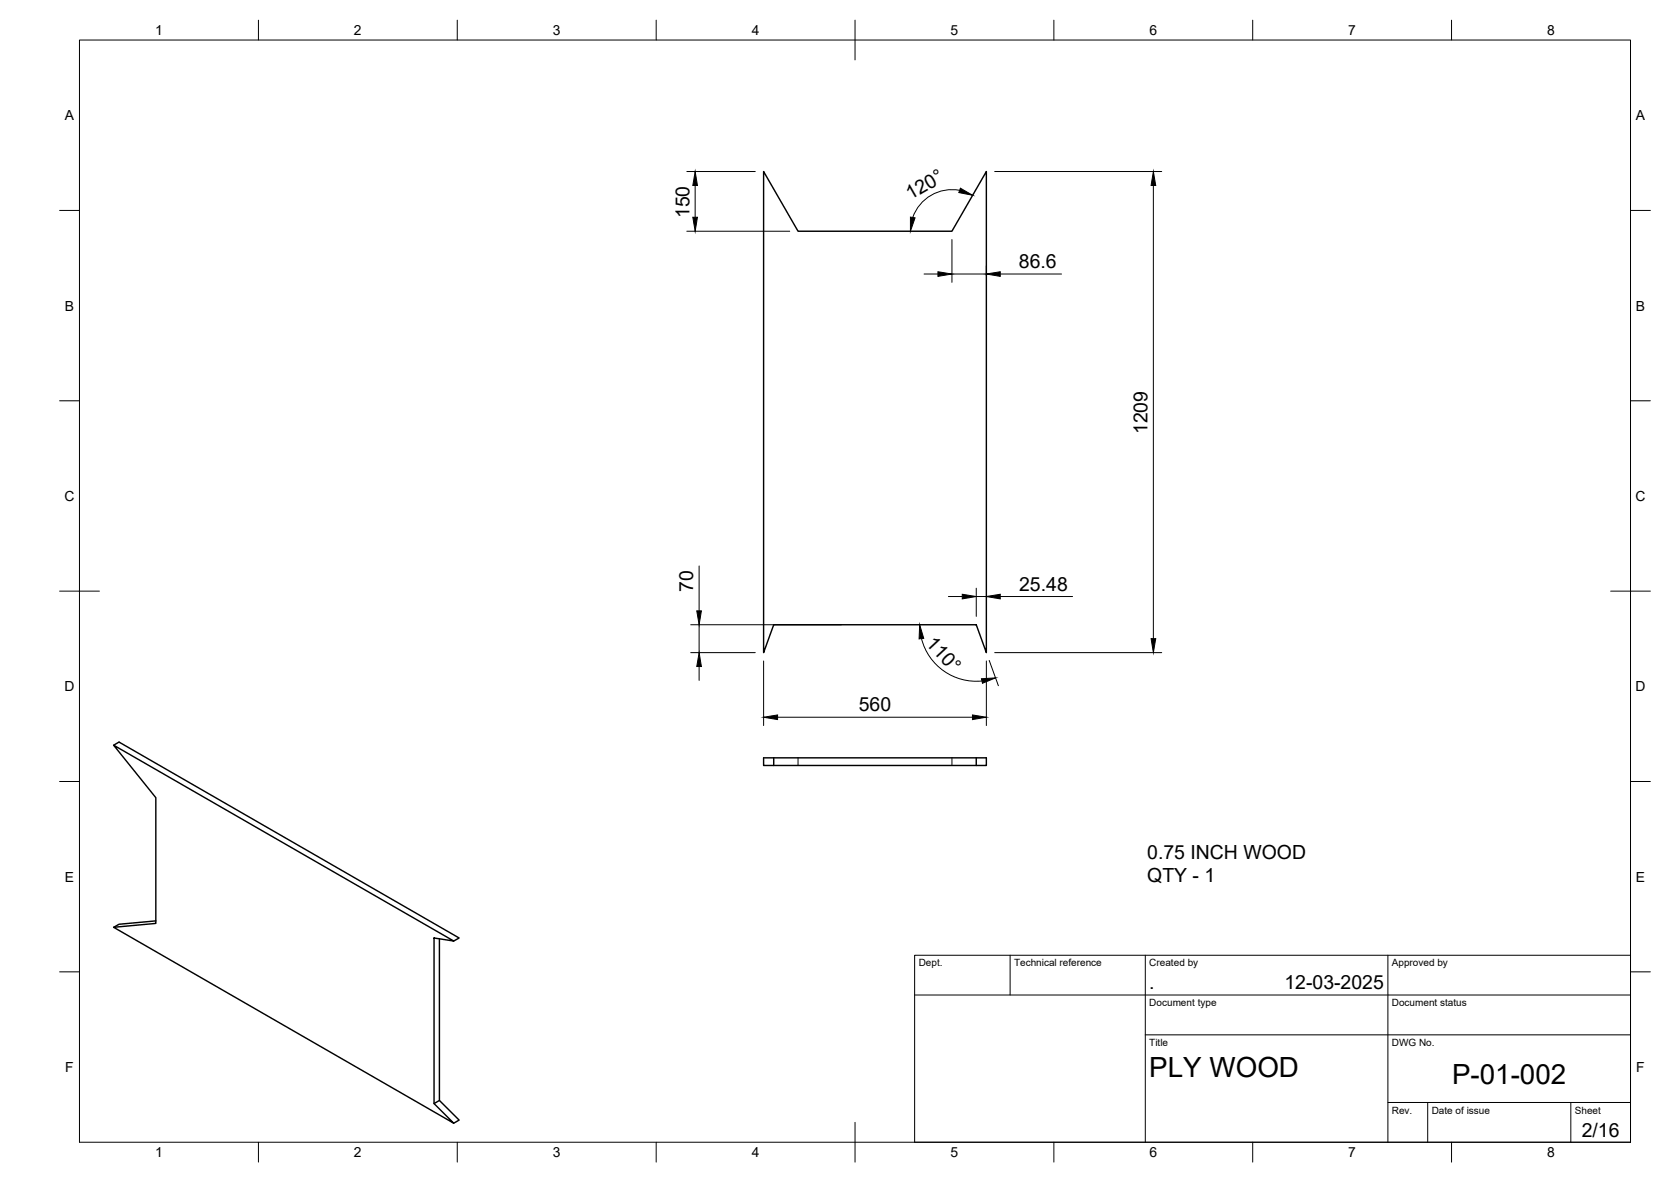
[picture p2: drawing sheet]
<svg xmlns="http://www.w3.org/2000/svg" width="420mm" height="297mm" viewBox="0 0 420 297" stroke-linecap="round" stroke-linejoin="round" font-family="sans-serif">
<!-- layer: Visible -->
<path d="M192 43.1l8.7 15h38.7l8.6-15v120.9l-2.5-7h-51l-2.5 7zM28.6 187.3l85.5 49.2-5-.8v41.6l5 5-85.5-49.3 10.6-.9v-31.6zM28.6 187.3l1.3-.8 85.5 49.2-1.3 .8M192 190.4h56v2h-56zM194.5 190.4v2M245.5 190.4v2M39.2 231.4l-9.3 .9-1.3 .7M110.5 235.9v40.6l4.9 5-1.3 .8M110.5 276.5l-1.4 .8" fill="none" stroke="#000" stroke-width=".36"/>
<!-- layer: Hidden -->
<path d="M200.7 190.4v2M239.4 190.4v2" fill="none" stroke="#000" stroke-width=".25"/>
<!-- layer: BORDER -->
<g fill="none" stroke="#000" stroke-width=".25">
<path d="M20 10.1h390v276.9h-390zM65 5.1v5M115 5.1v5M165 5.1v5M215 5.1v10M265 5.1v5M315 5.1v5M365 5.1v5M15 52.9h5M410 52.9h5M15 100.7h5M410 100.7h5"/>
<path d="M15 148.6h10M405 148.6h10M15 196.4h5M410 196.4h5M15 244.2h5M410 244.2h5M65 287v5M115 287v5M165 287v5M215 282.1v9.9M265 287v5M315 287v5"/>
<path d="M365 287v5"/>
</g>
<!-- layer: TITLEBLOCK -->
<path d="M230 240.1h180v46.9h-180zM230 250h180M254 240.1v9.9M288 240.1v46.9M349 240.1v46.9M288 260.1h122M349 277.1h61M359 277.1v9.9M395 277.1v9.9" fill="none" stroke="#000" stroke-width=".25"/>
<!-- layer: FD_Dimensions -->
<g fill="none" stroke="#000" stroke-width=".25">
<path d="M172.7 43.1h17.2M172.7 58.1h25.9M174.8 46.6v8M241.3 47.8a10.4 10.4 0 0 0-11.8 6.8M250.1 43.1h42M290 46.6v113.9M232.3 68.9h3.5M239.4 60.2v10.8M239.4 68.9h8.6M248 66.8v2.5M251.5 68.9h15.4M173.7 157h37.9"/>
<path d="M175.8 142.2v11.3M175.8 157v7M238.5 149.9h3.5M245.5 147.8v7.1M245.5 149.9h2.5M251.5 149.9h18.2M173.7 164h16.2M175.8 167.5v3.5M192 166.1v16.2M231.7 160.5a14.2 14.2 0 0 0 15.2 10.6M248 166.1v16.2M248.7 166l2.3 6.3"/>
<path d="M250.1 164h42M195.5 180.2h49"/>
</g>
<g fill="#000" stroke="#000" stroke-width=".25">
<path d="M174.2 54.6h1.2l-.6 3.5zM174.8 43.1l.6 3.5h-1.2zM228.9 54.6l1.2 .1-1.2 3.4zM241.5 47.3l3.1 1.8-3.5-.7zM290 43.1l.6 3.5h-1.2zM235.8 68.3l3.6 .6-3.6 .6zM248 68.9l3.5-.6v1.2zM175.2 153.5h1.2l-.6 3.5zM242 149.3l3.5 .6-3.5 .6zM248 149.9l3.5-.6v1.2zM175.8 164l.6 3.5h-1.2zM192 180.2l3.5-.5v1.1z"/>
<path d="M231.2 157l1.1 3.4-1.2 .2zM244.5 179.7l3.5 .5-3.5 .6zM246.8 170.6l3.5-.2-3.3 1.3zM289.4 160.5h1.2l-.6 3.5z"/>
</g>
<g font-size="7">
<text x="289" y="270.6">PLY WOOD</text>
<text x="365.1" y="272.3">P-01-002</text>
</g>
<g font-size="4.9">
<text x="228.9" y="50.4" transform="rotate(-30 228.9 50.4)">120°</text>
<text x="173.3" y="54.8" transform="rotate(-90 173.3 54.8)">150</text>
<text x="256.2" y="67.4">86.6</text>
<text x="288.5" y="109.1" transform="rotate(-90 288.5 109.1)">1209</text>
<text x="174.3" y="148.8" transform="rotate(-90 174.3 148.8)">70</text>
<text x="256.3" y="148.4">25.48</text>
<text x="232.6" y="161.9" transform="rotate(47 232.6 161.9)">110°</text>
<text x="215.9" y="178.8">560</text>
<text x="288.5" y="215.8">0.75 INCH WOOD</text>
<text x="288.5" y="221.7">QTY - 1</text>
<text x="289" y="248.5">.</text>
<text x="323" y="248.5">12-03-2025</text>
<text x="397.7" y="285.7">2/16</text>
</g>
<g font-size="3.5">
<text x="39" y="8.8">1</text>
<text x="89" y="8.8">2</text>
<text x="139" y="8.8">3</text>
<text x="189" y="8.8">4</text>
<text x="239" y="8.8">5</text>
<text x="289" y="8.8">6</text>
<text x="339" y="8.8">7</text>
<text x="389" y="8.8">8</text>
<text x="16.3" y="30.2">A</text>
<text x="411.3" y="30.2">A</text>
<text x="16.3" y="78">B</text>
<text x="411.3" y="78">B</text>
<text x="16.2" y="125.9">C</text>
<text x="411.2" y="125.9">C</text>
<text x="16.2" y="173.7">D</text>
<text x="411.2" y="173.7">D</text>
<text x="16.3" y="221.6">E</text>
<text x="411.3" y="221.6">E</text>
<text x="16.4" y="269.4">F</text>
<text x="411.4" y="269.4">F</text>
<text x="39" y="290.8">1</text>
<text x="89" y="290.8">2</text>
<text x="139" y="290.8">3</text>
<text x="189" y="290.8">4</text>
<text x="239" y="290.8">5</text>
<text x="289" y="290.8">6</text>
<text x="339" y="290.8">7</text>
<text x="389" y="290.8">8</text>
</g>
<g font-size="2.5">
<text x="231" y="242.9">Dept.</text>
<text x="255" y="242.9">Technical reference</text>
<text x="289" y="242.9">Created by</text>
<text x="350" y="242.9">Approved by</text>
<text x="289" y="252.8">Document type</text>
<text x="350" y="252.8">Document status</text>
<text x="289" y="262.9">Title</text>
<text x="350" y="262.9">DWG No.</text>
<text x="350" y="279.9">Rev.</text>
<text x="360" y="279.9">Date of issue</text>
<text x="396" y="279.9">Sheet</text>
</g>
</svg>
